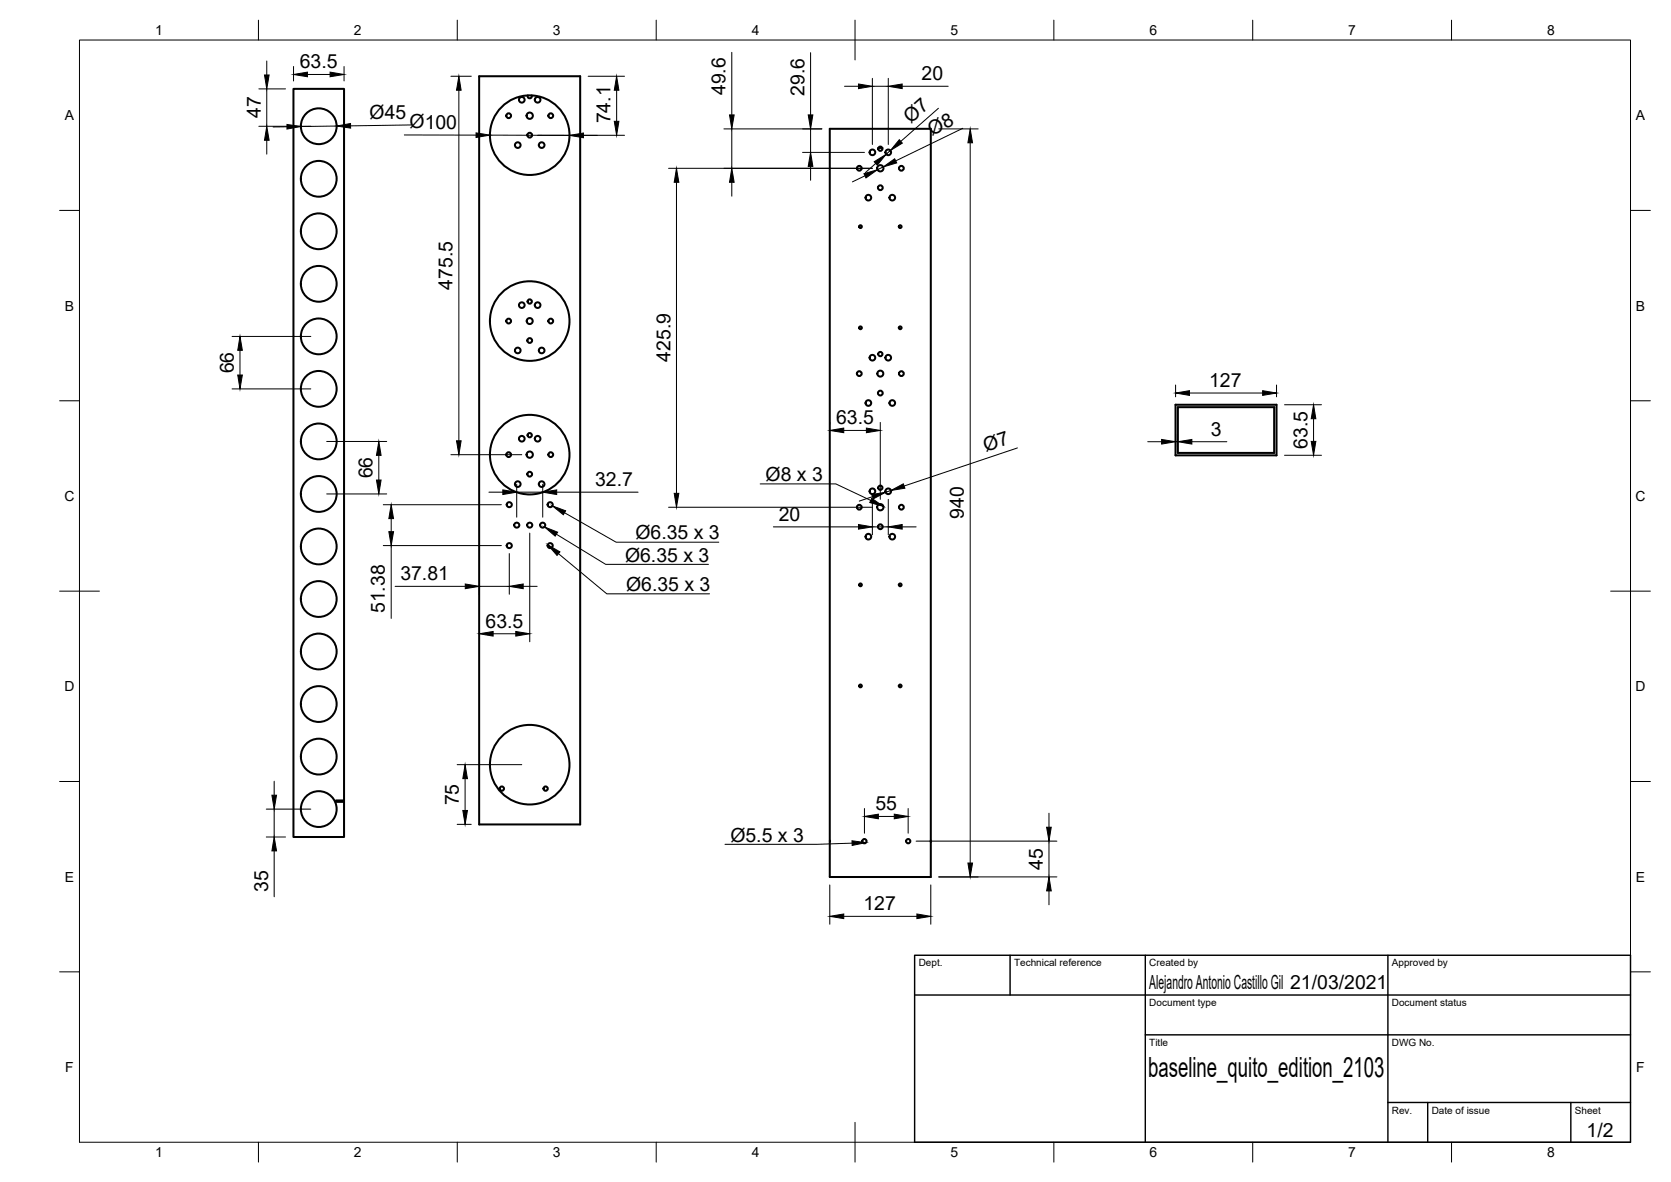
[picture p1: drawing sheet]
<svg xmlns="http://www.w3.org/2000/svg" width="420mm" height="297mm" viewBox="0 0 420 297" stroke-linecap="round" stroke-linejoin="round" font-family="sans-serif">
<!-- layer: Visible -->
<g fill="none" stroke="#000" stroke-width=".51">
<path d="M120.5 19.2h25.4v188h-25.4zM133.7 24a.54 .54 0 0 1-.5 .7 .54 .54 0 0 1-.5-.7M208.6 32.4h25.4v188h-25.4zM221.9 37.2h-1.1M295.6 101.7h25.4v12.7h-25.4zM296.2 102.3h24.2v11.5h-24.2zM86.5 201.2v9.1h-12.7v-188h12.7v178.9h-2v.3h2M208.7 211.2v.4M234 211.2v.4"/>
<circle cx="80.1" cy="31.7" r="4.5"/>
<circle cx="127.9" cy="29.1" r=".6"/>
<circle cx="130.2" cy="36.5" r=".71"/>
<circle cx="131.2" cy="25.1" r=".71"/>
<circle cx="133.2" cy="34" r=".6"/>
<circle cx="133.2" cy="29.1" r=".79"/>
<circle cx="133.2" cy="34" r="10"/>
<circle cx="135.2" cy="25.1" r=".71"/>
<circle cx="136.2" cy="36.5" r=".71"/>
<circle cx="138.5" cy="29.1" r=".6"/>
<circle cx="219.4" cy="38.3" r=".71"/>
<circle cx="221.4" cy="37.4" r=".54"/>
<circle cx="223.3" cy="38.3" r=".71"/>
<circle cx="80.1" cy="58.1" r="4.5"/>
<circle cx="80.1" cy="44.9" r="4.5"/>
<circle cx="216.1" cy="42.3" r=".6"/>
<circle cx="216.4" cy="57" r=".35"/>
<circle cx="218.3" cy="49.7" r=".71"/>
<circle cx="221.4" cy="47.2" r=".6"/>
<circle cx="221.4" cy="42.3" r=".79"/>
<circle cx="224.4" cy="49.7" r=".71"/>
<circle cx="226.3" cy="57" r=".35"/>
<circle cx="226.6" cy="42.3" r=".6"/>
<circle cx="80.1" cy="71.3" r="4.5"/>
<circle cx="131.2" cy="76.7" r=".71"/>
<circle cx="133.2" cy="75.8" r=".54"/>
<circle cx="135.2" cy="76.7" r=".71"/>
<circle cx="80.1" cy="97.7" r="4.5"/>
<circle cx="80.1" cy="84.5" r="4.5"/>
<circle cx="127.9" cy="80.7" r=".6"/>
<circle cx="130.2" cy="88.1" r=".71"/>
<circle cx="133.2" cy="85.6" r=".6"/>
<circle cx="133.2" cy="80.7" r=".75"/>
<circle cx="133.2" cy="80.7" r="10"/>
<circle cx="136.2" cy="88.1" r=".71"/>
<circle cx="138.5" cy="80.7" r=".6"/>
<circle cx="216.1" cy="93.9" r=".6"/>
<circle cx="216.4" cy="82.4" r=".35"/>
<circle cx="219.4" cy="89.9" r=".71"/>
<circle cx="221.4" cy="98.8" r=".6"/>
<circle cx="221.4" cy="93.9" r=".75"/>
<circle cx="221.4" cy="89" r=".54"/>
<circle cx="223.3" cy="89.9" r=".71"/>
<circle cx="226.3" cy="82.4" r=".35"/>
<circle cx="226.6" cy="93.9" r=".6"/>
<circle cx="80.1" cy="110.9" r="4.5"/>
<circle cx="127.9" cy="114.3" r=".6"/>
<circle cx="131.2" cy="110.3" r=".71"/>
<circle cx="133.2" cy="119.2" r=".6"/>
<circle cx="133.2" cy="114.3" r=".79"/>
<circle cx="133.2" cy="109.4" r=".54"/>
<circle cx="133.2" cy="114.3" r="10"/>
<circle cx="135.2" cy="110.3" r=".71"/>
<circle cx="138.5" cy="114.3" r=".6"/>
<circle cx="218.3" cy="101.3" r=".71"/>
<circle cx="224.4" cy="101.3" r=".71"/>
<circle cx="80.1" cy="137.3" r="4.5"/>
<circle cx="80.1" cy="124.1" r="4.5"/>
<circle cx="128" cy="126.8" r=".64"/>
<circle cx="128" cy="137.1" r=".64"/>
<circle cx="129.9" cy="132" r=".64"/>
<circle cx="130.2" cy="121.7" r=".71"/>
<circle cx="133.2" cy="132" r=".64"/>
<circle cx="136.2" cy="121.7" r=".71"/>
<circle cx="136.4" cy="132" r=".64"/>
<circle cx="138.3" cy="126.8" r=".64"/>
<circle cx="138.3" cy="137.1" r=".64"/>
<circle cx="216.1" cy="127.5" r=".6"/>
<circle cx="218.3" cy="134.9" r=".71"/>
<circle cx="219.4" cy="123.5" r=".71"/>
<circle cx="221.4" cy="132.4" r=".6"/>
<circle cx="221.4" cy="127.5" r=".79"/>
<circle cx="221.4" cy="122.6" r=".54"/>
<circle cx="223.3" cy="123.5" r=".71"/>
<circle cx="224.4" cy="134.9" r=".71"/>
<circle cx="226.6" cy="127.5" r=".6"/>
<circle cx="80.1" cy="150.5" r="4.5"/>
<circle cx="216.4" cy="147" r=".35"/>
<circle cx="226.3" cy="147" r=".35"/>
<circle cx="80.1" cy="163.7" r="4.5"/>
<circle cx="80.1" cy="176.9" r="4.5"/>
<circle cx="216.4" cy="172.4" r=".35"/>
<circle cx="226.3" cy="172.4" r=".35"/>
<circle cx="80.1" cy="190.1" r="4.5"/>
<circle cx="126.2" cy="198.2" r=".54"/>
<circle cx="133.2" cy="192.2" r="10"/>
<circle cx="137.2" cy="198.2" r=".54"/>
<circle cx="80.1" cy="203.3" r="4.5"/>
<circle cx="217.3" cy="211.4" r=".54"/>
<circle cx="228.4" cy="211.4" r=".54"/>
</g>
<!-- layer: Border -->
<g fill="none" stroke="#000" stroke-width=".25">
<path d="M20 10.1h390v276.9h-390zM65 5.1v5M115 5.1v5M165 5.1v5M215 5.1v10M265 5.1v5M315 5.1v5M365 5.1v5M15 52.9h5M410 52.9h5M15 100.7h5M410 100.7h5"/>
<path d="M15 148.6h10M405 148.6h10M15 196.4h5M410 196.4h5M15 244.2h5M410 244.2h5M65 287v5M115 287v5M165 287v5M215 282.1v9.9M265 287v5M315 287v5"/>
<path d="M365 287v5"/>
</g>
<!-- layer: TitleBlock -->
<path d="M230 240.1h180v46.9h-180zM230 250h180M254 240.1v9.9M288 240.1v46.9M349 240.1v46.9M288 260.1h122M349 277.1h61M359 277.1v9.9M395 277.1v9.9" fill="none" stroke="#000" stroke-width=".36"/>
<!-- layer: Dimensions -->
<g fill="none" stroke="#000" stroke-width=".25">
<path d="M67.1 15.3v3.5M73.8 16.7v3.6M77.3 18.7h5.7M86.5 16.7v3.6M113.4 19.2h5.1M147.9 19.2h9.1M184 13.2v15.7M203.8 13.2v15.7M219.4 19.7v16.6M223.4 19.7v16.6M65.1 22.3h6.7M65.1 31.7h13"/>
<path d="M67.1 22.3v9.4M67.1 35.2v3.5M72.2 31.9h-3.5M84.6 31.7l-9 .1M101.7 33.9l18 .1M103.5 31.4l-15.3 .2M115.4 22.7v88.1M123.2 34h20M135.2 34h21.8M155 22.7v7.8M182 32.4h24.7M184 32.4v9.9"/>
<path d="M201.8 38.3h15.6M203.8 32.4v5.9M212.3 21.7h3.6M219.4 21.7h4M223.9 37.8l-1.1 1M226.8 21.7h11.6M236 27.2l-9.5 8.3M236.1 32.4h9.9M242.1 32.2l-16.9 8.2M243.9 35.9v181M168.1 42.3h51.3M170.1 45.8v78.2"/>
<path d="M184 45.8v3.5M203.8 41.8v3.5M217.5 44.2l-3.2 1.5M220.2 41.1l-2.6 2.3M222.1 42l-1.5 .7M58.4 84.5h19.7M58.4 97.7h19.7M60.3 88v6.2M295.6 96.8v2.9M299.1 98.8h18.4M321 96.8v2.9M82.1 110.9h15.1"/>
<path d="M95.2 114.4v6.2M113.4 114.3h17.8M208.6 106.2v.4M212.2 108.2h5.6M221.3 106.2v19.3M255.8 112.6l-28.5 9.5M288.6 111h3.5M295.6 109v3.4M295.6 111h.6M299.7 111h8.8M323 101.7h9.3M323 114.4h9.3"/>
<path d="M330.3 105.2v5.7M82.1 124.1h15.1M96.4 126.8h29.7M96.4 137.1h29.7M98.4 130.3v3.3M98.4 137.1v18.3M122.9 123.7h3.5M128.1 139.1v10.2M129.9 121.7v8.3M129.9 123.7h6.6M133.2 134v27.3M136.5 121.7v8.3"/>
<path d="M140 123.7h20.4M168.1 127.5h51.3M194.5 132.4h21.4M219.4 125.5v8.9M219.4 132.4h4M219.4 124.8l-3.4 1.1M223.4 125.5v8.9M224 123.3l-1.3 .4M226.8 132.4h3.6M99.4 147.3h17.6M120.5 147.9v1.4M120.5 147.3h7.6"/>
<path d="M124 159.3h5.7M131.6 147.3h3.5M68.9 196.3v3.5M115 192.2h16.2M116.9 195.7v8M67 203.3h11.1M67 210.3h4.8M68.9 203.3v7M68.9 213.8v11.6M115 207.2h3.5M217.4 203.2v6.2M220.9 205.2h4"/>
<path d="M228.3 203.2v6.2M230.4 211.4h35.3M263.8 204.4v3.5M263.8 211.4v9M208.6 222.4v9.9M212.2 230.3h18.3M234 222.4v9.9M236.1 220.4h29.6M263.8 223.9v3.5"/>
</g>
<g fill="#000" stroke="#000" stroke-width=".25">
<path d="M66.5 18.8h1.2l-.6 3.5zM73.8 18.7l3.5-.6v1.2zM83 18.1l3.5 .6-3.5 .6zM67.1 31.7l.6 3.5h-1.2zM72.2 31.3l3.4 .5-3.4 .6zM84.6 31.7l3.5-.7 .1 1.2zM115.4 19.2l.6 3.5h-1.2zM119.7 33.4l3.5 .6-3.5 .6zM143.2 34l3.5-.6v1.2zM155 19.2l.6 3.5h-1.1zM154.5 30.5h1.1l-.6 3.5zM183.4 28.9h1.2l-.6 3.5z"/>
<path d="M203.2 28.9h1.2l-.6 3.5zM215.9 21.1l3.5 .6-3.5 .6zM222.1 42l2.9-2.1 .5 1zM226.1 35.1l.8 .9-3 1.8zM223.4 21.7l3.4-.6v1.2zM243.9 32.4l.6 3.5h-1.1zM170.1 42.3l.6 3.5h-1.2zM184 42.3l.6 3.5h-1.2zM203.8 38.3l.6 3.5h-1.2zM217.2 43.7l3.4-1-2.9 2zM219.8 40.6l3-1.8-2.2 2.7zM60.3 84.5l.6 3.5h-1.1z"/>
<path d="M59.8 94.2h1.1l-.6 3.5zM295.6 98.8l3.5-.6v1.2zM317.5 98.2l3.5 .6-3.5 .6zM95.2 110.9l.6 3.5h-1.1zM114.8 110.8h1.2l-.6 3.5zM208.6 108.2l3.6-.6v1.1zM217.8 107.6l3.5 .6-3.5 .5zM292.1 110.4l3.5 .6-3.5 .6zM296.2 111l3.5-.6v1.2zM330.3 101.7l.6 3.5h-1.2zM329.7 110.9h1.2l-.6 3.5zM94.7 120.6h1.1l-.6 3.5z"/>
<path d="M98.4 126.8l.6 3.5h-1.2zM97.8 133.6h1.2l-.6 3.5zM126.4 123.1l3.5 .6-3.5 .6zM136.5 123.7l3.5-.6v1.2zM169.5 124h1.2l-.6 3.5zM215.9 131.8l3.5 .6-3.5 .6zM219.2 124.3l3.5-.6-3.1 1.7zM223.4 132.4l3.4-.6v1.2zM224 123.3l3.1-1.7 .4 1.1zM117 146.8l3.5 .5-3.5 .6zM120.5 159.3l3.5-.6v1.2zM129.7 158.7l3.5 .6-3.5 .6z"/>
<path d="M128.1 147.3l3.5-.5v1.1zM68.4 199.8h1.1l-.6 3.5zM116.9 192.2l.6 3.5h-1.1zM68.9 210.3l.6 3.5h-1.1zM116.4 203.7h1.1l-.6 3.5zM217.4 205.2l3.5-.6v1.2zM224.9 204.6l3.4 .6-3.4 .6zM243.4 216.9h1.1l-.6 3.5zM263.2 207.9h1.1l-.5 3.5zM208.6 230.3l3.6-.6v1.2zM230.5 229.7l3.5 .6-3.5 .6zM263.8 220.4l.5 3.5h-1.1z"/>
</g>
<!-- layer: Annotations -->
<path d="M136.9 132.4l3.3 1.3-.6 1zM137.7 136.9l3.1 1.8-.7 .9zM138.9 127.1l3.3 1.3-.6 1zM219.2 125.2l2.9 2.1-3.4-1zM214.2 211.3l3.5 .5-3.4 .7z" fill="#000" stroke="#000" stroke-width=".25"/>
<path d="M139.9 134.2l12.4 7.6h25.8M140.4 139.1l12.2 10.1h25.8M141.9 128.8l13 7.5h25.8M191.1 121.6h19.1l8.7 4.2M214.2 211.9l-8.8 .3h-23.1" fill="none" stroke="#000" stroke-width=".25"/>
<text font-size="7" x="288.7" y="270.6">baseline_quito_edition_2103</text>
<g font-size="4.9">
<text x="75.4" y="17.2">63.5</text>
<text x="182.5" y="23.9" transform="rotate(-90 182.5 23.9)">49.6</text>
<text x="231.7" y="20.1">20</text>
<text x="65.6" y="29.7" transform="rotate(-90 65.6 29.7)">47</text>
<text x="92.9" y="29.9" transform="rotate(-1 92.9 29.9)">Ø45</text>
<text x="202.2" y="24" transform="rotate(-90 202.2 24)">29.6</text>
<text x="103" y="32.3">Ø100</text>
<text x="153.5" y="31" transform="rotate(-90 153.5 31)">74.1</text>
<text x="229" y="31.1" transform="rotate(-41 229 31.1)">Ø7</text>
<text x="234.3" y="34.2" transform="rotate(-26 234.3 34.2)">Ø8</text>
<text x="113.8" y="72.8" transform="rotate(-90 113.8 72.8)">475.5</text>
<text x="58.8" y="93.8" transform="rotate(-90 58.8 93.8)">66</text>
<text x="168.6" y="90.9" transform="rotate(-90 168.6 90.9)">425.9</text>
<text x="304" y="97.3">127</text>
<text x="210.2" y="106.6">63.5</text>
<text x="247.9" y="113.5" transform="rotate(-19 247.9 113.5)">Ø7</text>
<text x="304.5" y="109.5">3</text>
<text x="328.7" y="112.8" transform="rotate(-90 328.7 112.8)">63.5</text>
<text x="93.7" y="120.2" transform="rotate(-90 93.7 120.2)">66</text>
<text x="149.6" y="122.1">32.7</text>
<text x="192.5" y="120.9">Ø8 x 3</text>
<text x="195.8" y="130.8">20</text>
<text x="242.4" y="130.4" transform="rotate(-90 242.4 130.4)">940</text>
<text x="159.8" y="135.6">Ø6.35 x 3</text>
<text x="157.2" y="141.1">Ø6.35 x 3</text>
<text x="100.7" y="145.8">37.81</text>
<text x="157.4" y="148.5">Ø6.35 x 3</text>
<text x="96.8" y="154.1" transform="rotate(-90 96.8 154.1)">51.38</text>
<text x="122.1" y="157.7">63.5</text>
<text x="115.4" y="202.4" transform="rotate(-90 115.4 202.4)">75</text>
<text x="220.1" y="203.6">55</text>
<text x="183.6" y="211.5">Ø5.5 x 3</text>
<text x="262.2" y="218.5" transform="rotate(-90 262.2 218.5)">45</text>
<text x="67.4" y="224.1" transform="rotate(-90 67.4 224.1)">35</text>
<text x="217.1" y="228.8">127</text>
<text x="289" y="248.6">Alejandro Antonio Castillo Gil 21/03/2021</text>
<text x="398.9" y="285.8">1/2</text>
</g>
<g font-size="3.5">
<text x="39" y="8.8">1</text>
<text x="89" y="8.8">2</text>
<text x="139" y="8.8">3</text>
<text x="189" y="8.8">4</text>
<text x="239" y="8.8">5</text>
<text x="289" y="8.8">6</text>
<text x="339" y="8.8">7</text>
<text x="389" y="8.8">8</text>
<text x="16.3" y="30.2">A</text>
<text x="411.3" y="30.2">A</text>
<text x="16.3" y="78">B</text>
<text x="411.3" y="78">B</text>
<text x="16.2" y="125.9">C</text>
<text x="411.2" y="125.9">C</text>
<text x="16.2" y="173.7">D</text>
<text x="411.2" y="173.7">D</text>
<text x="16.3" y="221.6">E</text>
<text x="411.3" y="221.6">E</text>
<text x="16.4" y="269.4">F</text>
<text x="411.4" y="269.4">F</text>
<text x="39" y="290.8">1</text>
<text x="89" y="290.8">2</text>
<text x="139" y="290.8">3</text>
<text x="189" y="290.8">4</text>
<text x="239" y="290.8">5</text>
<text x="289" y="290.8">6</text>
<text x="339" y="290.8">7</text>
<text x="389" y="290.8">8</text>
</g>
<g font-size="2.5">
<text x="231" y="242.9">Dept.</text>
<text x="255" y="242.9">Technical reference</text>
<text x="289" y="242.9">Created by</text>
<text x="350" y="242.9">Approved by</text>
<text x="289" y="252.8">Document type</text>
<text x="350" y="252.8">Document status</text>
<text x="289" y="262.9">Title</text>
<text x="350" y="262.9">DWG No.</text>
<text x="350" y="279.9">Rev.</text>
<text x="360" y="279.9">Date of issue</text>
<text x="396" y="279.9">Sheet</text>
</g>
</svg>
